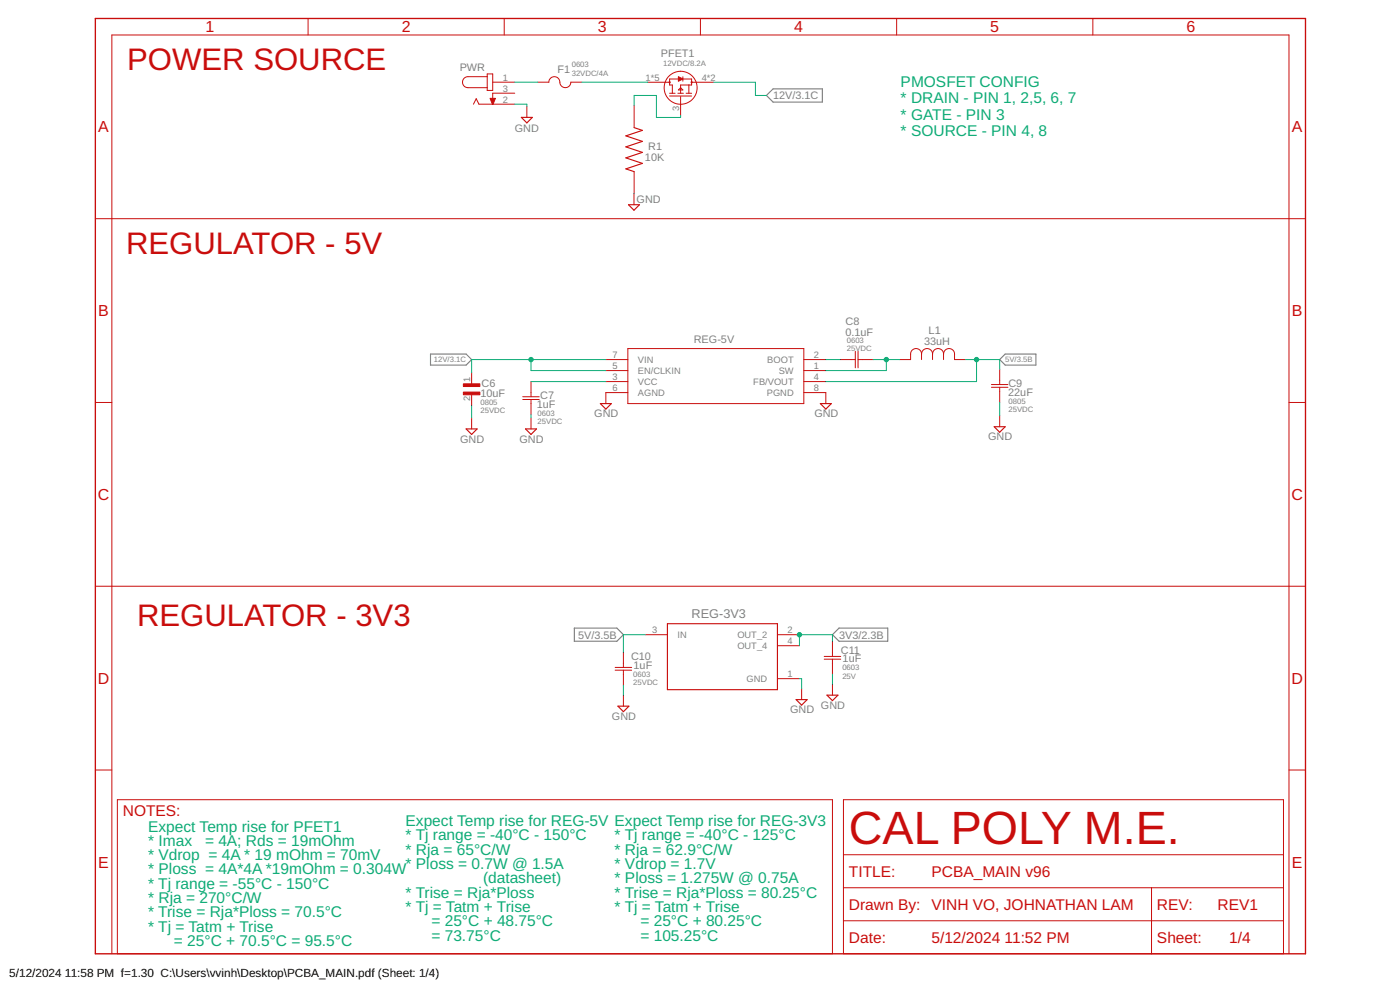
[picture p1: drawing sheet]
<svg xmlns="http://www.w3.org/2000/svg" width="420mm" height="297mm" viewBox="0 0 420 297" stroke-linecap="round" stroke-linejoin="round" font-family="sans-serif">
<path d="M230 28.6l2-1.9h14.8v3.9h-14.8zM129.2 106.2h10.7l1.6 1.7-1.6 1.6h-10.7zM300 107.9l1.7-1.7h9.2v3.3h-9.2zM172.4 188.4h12.7l2 2-2 2h-12.7zM249.8 190.4l2-2h14.6v4h-14.6z" fill="none" stroke="#808080" stroke-width=".34"/>
<g fill="none" stroke="#c90d0c" stroke-width=".3">
<path d="M92.5 5.5v5M151.3 5.5v5M210.2 5.5v5M269.1 5.5v5M328 5.5v5M142.1 31.3l.8-1.7 .8 1.7h10.8M146.2 23h-5.8a1.65 1.65 0 0 0-1.6 1.7 1.65 1.65 0 0 0 1.6 1.6h5.8M146.2 22.2h1.7v4.9h-1.7zM147.9 24.7h6.6M154.5 28h-6.6v3.3M158.1 31.9v3.3M161.4 24.7h3.3a1.68 1.68 0 0 1 1.9-1.7 1.68 1.68 0 0 1 1.4 2 1.66 1.66 0 0 0 1.8 1.3 1.66 1.66 0 0 0 1.5-1.6h3.3"/>
<path d="M190.3 31.7v6.6M194.4 24.7h6.6M201 28h1.6M201 28.8h6.6M203.4 28h1.7M203.6 23.7h-2.6v1.8h.8v2.5M204.3 29v5.6M204.3 26.3l.6 .7h-1.3zM204.9 23.7h2.7v1.8h-3.3v2.5M204.9 23v1.4M205.9 28h1.7M206.7 25.5v2.5"/>
<path d="M207.6 24.7h6.6M190.3 58.1v3.3M190.3 51.5v6.6M28.6 65.6h363.2M141.5 111.8v3.3M141.5 118.4v3.4M156.9 119.9h4.9M156.9 119h4.9M159.4 114.5v4.5M159.4 119.9v4.5M181.8 111.2h6.6M181.8 107.9h6.6"/>
<path d="M181.8 114.5h6.6M188.4 117.8h-6.6v3.3M188.4 104.6h52.8v16.5h-52.8zM241.2 111.2h6.6M241.2 107.9h6.6M241.2 114.5h6.6M241.2 117.8h6.6v3.3M252.1 107.9h4.6M256.7 105.4v5M257.5 107.9h4.5M257.5 105.4v5M276.6 106.2a1.65 1.65 0 0 1 1.6-1.6 1.65 1.65 0 0 1 1.7 1.6"/>
<path d="M276.6 106.2a1.64 1.64 0 0 0-1.7-1.6 1.64 1.64 0 0 0-1.6 1.6v1.7h-3.3M276.6 106.2v1.7M279.9 106.2a1.65 1.65 0 0 1 1.6-1.6 1.65 1.65 0 0 1 1.7 1.6M279.9 106.2v1.7M283.2 106.2a1.65 1.65 0 0 1 1.6-1.6 1.65 1.65 0 0 1 1.7 1.6v1.7h3.3M283.2 106.2v1.7M297.5 115.4h5M297.5 116.2h5M300 110.8v4.6M300 116.2v4.6M28.6 120.8h5M141.5 125.4v3.3"/>
<path d="M159.4 125.4v3.3M300 124.7v3.3M386.8 120.8h5M28.6 175.9h363.2M187.1 195.7v4.6M193.7 190.4h6.6M233.3 190.4h6.6M233.3 193.7h6.6M247.4 197.8h4.9M247.4 197h4.9M249.8 192.4v4.6M249.8 197.8v4.5"/>
<path d="M184.6 201.1h5M184.6 200.3h5M187.1 201.1v4.5M187.1 208.6v3.3M233.3 203.6h6.6M240.6 206.6v3.3M249.8 205.3v3.3M28.6 231h5M35.2 239.9h214.6v46.3h-214.6zM253.1 239.9h132.1v46.3h-132.1zM386.8 231h5M253.1 256.5h132.1"/>
<path d="M253.1 266.4h132.1M253.1 276.3h132.1M345.6 266.4v19.8M33.6 286.2v-275.7h353.2v275.7"/>
<circle cx="204.3" cy="26.3" r="5"/>
</g>
<g fill="none" stroke="#c90d0c" stroke-width=".34">
<path d="M156.5 35.2h3.3l-1.7 1.7zM190.3 38.3l2.5 .8-5 1.7 5 1.6-5 1.7 5 1.6-5 1.7 5 1.6-5 1.7 2.5 .8M188.6 61.4h3.3l-1.6 1.7zM139.9 128.7h3.3l-1.7 1.6zM157.7 128.7h3.3l-1.6 1.6zM180.2 121.1h3.3l-1.7 1.6zM246.2 121.1h3.3l-1.7 1.6zM298.4 128h3.3l-1.7 1.7zM200.3 187.1h33v19.8h-33zM185.4 211.9h3.3l-1.6 1.6zM238.9 209.9h3.3l-1.6 1.7zM248.2 208.6h3.3l-1.7 1.6z"/>
<circle cx="201" cy="24.7" r=".16"/>
<circle cx="207.6" cy="24.7" r=".16"/>
</g>
<g fill="#c90d0c" stroke="#c90d0c" stroke-width=".3">
<path d="M147.1 29.5h1.6l-.8 1.9z" fill-rule="evenodd"/>
<path d="M203.6 23l1.3 .7-1.3 .7z" fill-rule="evenodd"/>
</g>
<g fill="#c90d0c" stroke="#c90d0c" stroke-width=".3">
<path d="M139.1 115.2h4.9v.8h-4.9z"/>
<path d="M139.1 117.6h4.9v.8h-4.9z"/>
</g>
<path d="M28.6 5.5h363.2v280.7h-363.2z" fill="none" stroke="#c90d0c" stroke-width=".4"/>
<g fill="none" stroke="#0dab76" stroke-width=".3">
<path d="M154.5 24.7h6.9M154.5 31.3h3.6v.6M174.6 24.7h19.8M190.3 31.7v-3.1h6.7v6.6h7.3v-.6M194.4 24.7h.1M214.2 24.7h12.5v3.9h3.3M190.3 58.1h.1M159.4 107.9v3.3h22.4M159.4 114.5h22.4M181.8 107.9h-40.3v3.9M247.8 107.9h4.3M262 107.9h8"/>
<path d="M266 107.9v3.3h-18.2M289.8 107.9h10.2v2.9M293.1 107.9v6.6h-45.3M141.5 121.8v3.6M159.4 124.4v1M300 120.8v3.9M193.7 190.4h-6.6v5.3M249.8 192.4v-2h-9.9v3.3M187.1 205.6v3M239.9 203.6h.7v3M249.8 202.3v3"/>
</g>
<g fill="#0dab76" stroke="#0dab76" stroke-width=".3">
<circle cx="159.4" cy="107.9" r=".66"/>
<circle cx="293.1" cy="107.9" r=".66"/>
<circle cx="266" cy="107.9" r=".66"/>
<circle cx="239.9" cy="190.4" r=".66"/>
</g>
<text font-size="14" fill="#c90d0c" x="254.8" y="253.2">CAL POLY M.E.</text>
<g font-size="9.3" fill="#c90d0c">
<text x="38.2" y="21.1">POWER SOURCE</text>
<text x="37.9" y="76.2">REGULATOR - 5V</text>
<text x="41.2" y="187.8">REGULATOR - 3V3</text>
</g>
<g font-size="4.8" fill="#c90d0c">
<text x="61.7" y="9.7">1</text>
<text x="120.6" y="9.7">2</text>
<text x="179.4" y="9.7">3</text>
<text x="238.3" y="9.7">4</text>
<text x="297.2" y="9.7">5</text>
<text x="356.1" y="9.7">6</text>
<text x="29.5" y="39.8">A</text>
<text x="387.7" y="39.8">A</text>
<text x="29.5" y="94.9">B</text>
<text x="387.7" y="94.9">B</text>
<text x="29.4" y="150">C</text>
<text x="387.6" y="150">C</text>
<text x="29.4" y="205.2">D</text>
<text x="387.6" y="205.2">D</text>
<text x="29.5" y="260.3">E</text>
<text x="387.7" y="260.3">E</text>
</g>
<g font-size="4.7" fill="#0dab76">
<text x="270.3" y="26">PMOSFET CONFIG</text>
<text x="270.3" y="31">* DRAIN - PIN 1, 2,5, 6, 7</text>
<text x="270.3" y="35.9">* GATE - PIN 3</text>
<text x="270.3" y="40.9">* SOURCE - PIN 4, 8</text>
<text x="44.5" y="249.5">Expect Temp rise for PFET1</text>
<text x="121.7" y="247.8">Expect Temp rise for REG-5V Expect Temp rise for REG-3V3</text>
<text x="44.5" y="253.8">* Imax</text>
<text x="61.5" y="253.8">= 4A; Rds = 19mOhm</text>
<text x="121.7" y="252.1">* Tj range = -40°C - 150°C</text>
<text x="121.7" y="256.4">* Rja = 65°C/W</text>
<text x="184.5" y="252.1">* Tj range = -40°C - 125°C</text>
<text x="184.5" y="256.4">* Rja = 62.9°C/W</text>
<text x="44.5" y="258.1">* Vdrop = 4A * 19 mOhm = 70mV</text>
<text x="44.5" y="262.4">* Ploss = 4A*4A *19mOhm = 0.304W</text>
<text x="121.7" y="260.7">* Ploss = 0.7W @ 1.5A</text>
<text x="184.5" y="260.7">* Vdrop = 1.7V</text>
<text x="44.5" y="266.7">* Tj range = -55°C - 150°C</text>
<text x="121.7" y="269.3">* Trise = Rja*Ploss</text>
<text x="145" y="265">(datasheet)</text>
<text x="184.5" y="265">* Ploss = 1.275W @ 0.75A</text>
<text x="184.5" y="269.3">* Trise = Rja*Ploss = 80.25°C</text>
<text x="44.5" y="271">* Rja = 270°C/W</text>
<text x="44.5" y="275.3">* Trise = Rja*Ploss = 70.5°C</text>
<text x="121.7" y="273.6">* Tj = Tatm + Trise</text>
<text x="184.5" y="273.6">* Tj = Tatm + Trise</text>
<text x="44.5" y="279.6">* Tj = Tatm + Trise</text>
<text x="129.5" y="277.9">= 25°C + 48.75°C</text>
<text x="192.2" y="277.9">= 25°C + 80.25°C</text>
<text x="52.2" y="283.9">= 25°C + 70.5°C = 95.5°C</text>
<text x="129.5" y="282.2">= 73.75°C</text>
<text x="192.2" y="282.2">= 105.25°C</text>
</g>
<g font-size="4.7" fill="#c90d0c">
<text x="36.9" y="244.9">NOTES:</text>
<text x="254.8" y="263.1">TITLE:</text>
<text x="279.5" y="263.1">PCBA_MAIN v96</text>
<text x="254.8" y="273">Drawn By:</text>
<text x="279.5" y="273">VINH VO, JOHNATHAN LAM</text>
<text x="347.2" y="273">REV:</text>
<text x="365.4" y="273">REV1</text>
<text x="254.8" y="282.9">Date:</text>
<text x="279.5" y="282.9">5/12/2024</text>
<text x="301.5" y="282.9">11:52 PM</text>
<text x="347.2" y="282.9">Sheet:</text>
<text x="368.9" y="282.9">1/4</text>
</g>
<text font-size="3.8" fill="#808080" x="207.6" y="185.5">REG-3V3</text>
<g font-size="3.5">
<text x="2.8" y="293.2">5/12/2024</text>
<text x="19.5" y="293.2">11:58 PM f=1.30 C:\Users\vvinh\Desktop\PCBA_MAIN.pdf (Sheet: 1/4)</text>
</g>
<g font-size="3.3" fill="#808080">
<text x="198.3" y="17.1">PFET1</text>
<text x="138" y="21.3">PWR</text>
<text x="167.3" y="21.8">F1</text>
<text x="232" y="29.8">12V/3.1C</text>
<text x="154.5" y="39.7">GND</text>
<text x="194.6" y="44.9">R1</text>
<text x="193.6" y="48.2">10K</text>
<text x="191" y="61">GND</text>
<text x="253.7" y="100.9">0.1uF</text>
<text x="253.8" y="97.6">C8</text>
<text x="278.7" y="100.2">L1</text>
<text x="208.2" y="102.8">REG-5V</text>
<text x="277.3" y="103.5">33uH</text>
<text x="144.2" y="119.1">10uF</text>
<text x="144.5" y="116.1">C6</text>
<text x="162.2" y="119.8">C7</text>
<text x="302.6" y="118.7">22uF</text>
<text x="302.6" y="116.1">C9</text>
<text x="161.1" y="122.5">1uF</text>
<text x="178.4" y="125.2">GND</text>
<text x="244.4" y="125.2">GND</text>
<text x="138.1" y="132.8">GND</text>
<text x="155.9" y="132.8">GND</text>
<text x="296.6" y="132.2">GND</text>
<text x="173.5" y="191.6">5V/3.5B</text>
<text x="251.8" y="191.6">3V3/2.3B</text>
<text x="252.4" y="196.1">C11</text>
<text x="189.4" y="198.1">C10</text>
<text x="190.1" y="200.7">1uF</text>
<text x="252.9" y="198.7">1uF</text>
<text x="237.1" y="214">GND</text>
<text x="246.4" y="212.7">GND</text>
<text x="183.6" y="216">GND</text>
</g>
<g font-size="2.8" fill="#808080">
<text x="150.9" y="24.2">1</text>
<text x="150.9" y="27.5">3</text>
<text x="193.8" y="24.2">1*5</text>
<text x="210.6" y="24.2">4*2</text>
<text x="150.9" y="30.8">2</text>
<text x="203.8" y="33.3" transform="rotate(-90 203.8 33.3)">3</text>
<text x="183.8" y="107.4">7</text>
<text x="244.3" y="107.4">2</text>
<text x="183.8" y="110.7">5</text>
<text x="191.5" y="112.2">EN/CLKIN</text>
<text x="191.5" y="108.9">VIN</text>
<text x="230.3" y="108.9">BOOT</text>
<text x="233.7" y="112.2">SW</text>
<text x="244.3" y="110.7">1</text>
<text x="141.1" y="114.7" transform="rotate(-90 141.1 114.7)">1</text>
<text x="183.8" y="114">3</text>
<text x="183.8" y="117.3">6</text>
<text x="191.5" y="115.5">VCC</text>
<text x="191.5" y="118.8">AGND</text>
<text x="226.1" y="115.5">FB/VOUT</text>
<text x="230.1" y="118.8">PGND</text>
<text x="244.3" y="114">4</text>
<text x="244.3" y="117.3">8</text>
<text x="141.1" y="120.5" transform="rotate(-90 141.1 120.5)">2</text>
<text x="195.7" y="190">3</text>
<text x="203.3" y="191.4">IN</text>
<text x="221.3" y="191.4">OUT_2</text>
<text x="236.4" y="190">2</text>
<text x="221.3" y="194.7">OUT_4</text>
<text x="236.4" y="193.3">4</text>
<text x="236.4" y="203.2">1</text>
<text x="224.1" y="204.6">GND</text>
</g>
<g font-size="2.3" fill="#808080">
<text x="171.6" y="20.2">0603</text>
<text x="171.6" y="22.7">32VDC/4A</text>
<text x="199" y="19.7">12VDC/8.2A</text>
<text x="254.1" y="102.8">0603</text>
<text x="254.1" y="105.2">25VDC</text>
<text x="130.2" y="108.7">12V/3.1C</text>
<text x="301.7" y="108.7">5V/3.5B</text>
<text x="144.2" y="121.6">0805</text>
<text x="144.2" y="124.1">25VDC</text>
<text x="161.3" y="124.9">0603</text>
<text x="302.7" y="121.3">0805</text>
<text x="302.7" y="123.7">25VDC</text>
<text x="161.3" y="127.4">25VDC</text>
<text x="190.1" y="203.1">0603</text>
<text x="252.8" y="201.2">0603</text>
<text x="252.8" y="203.6">25V</text>
<text x="190.1" y="205.6">25VDC</text>
</g>
</svg>
